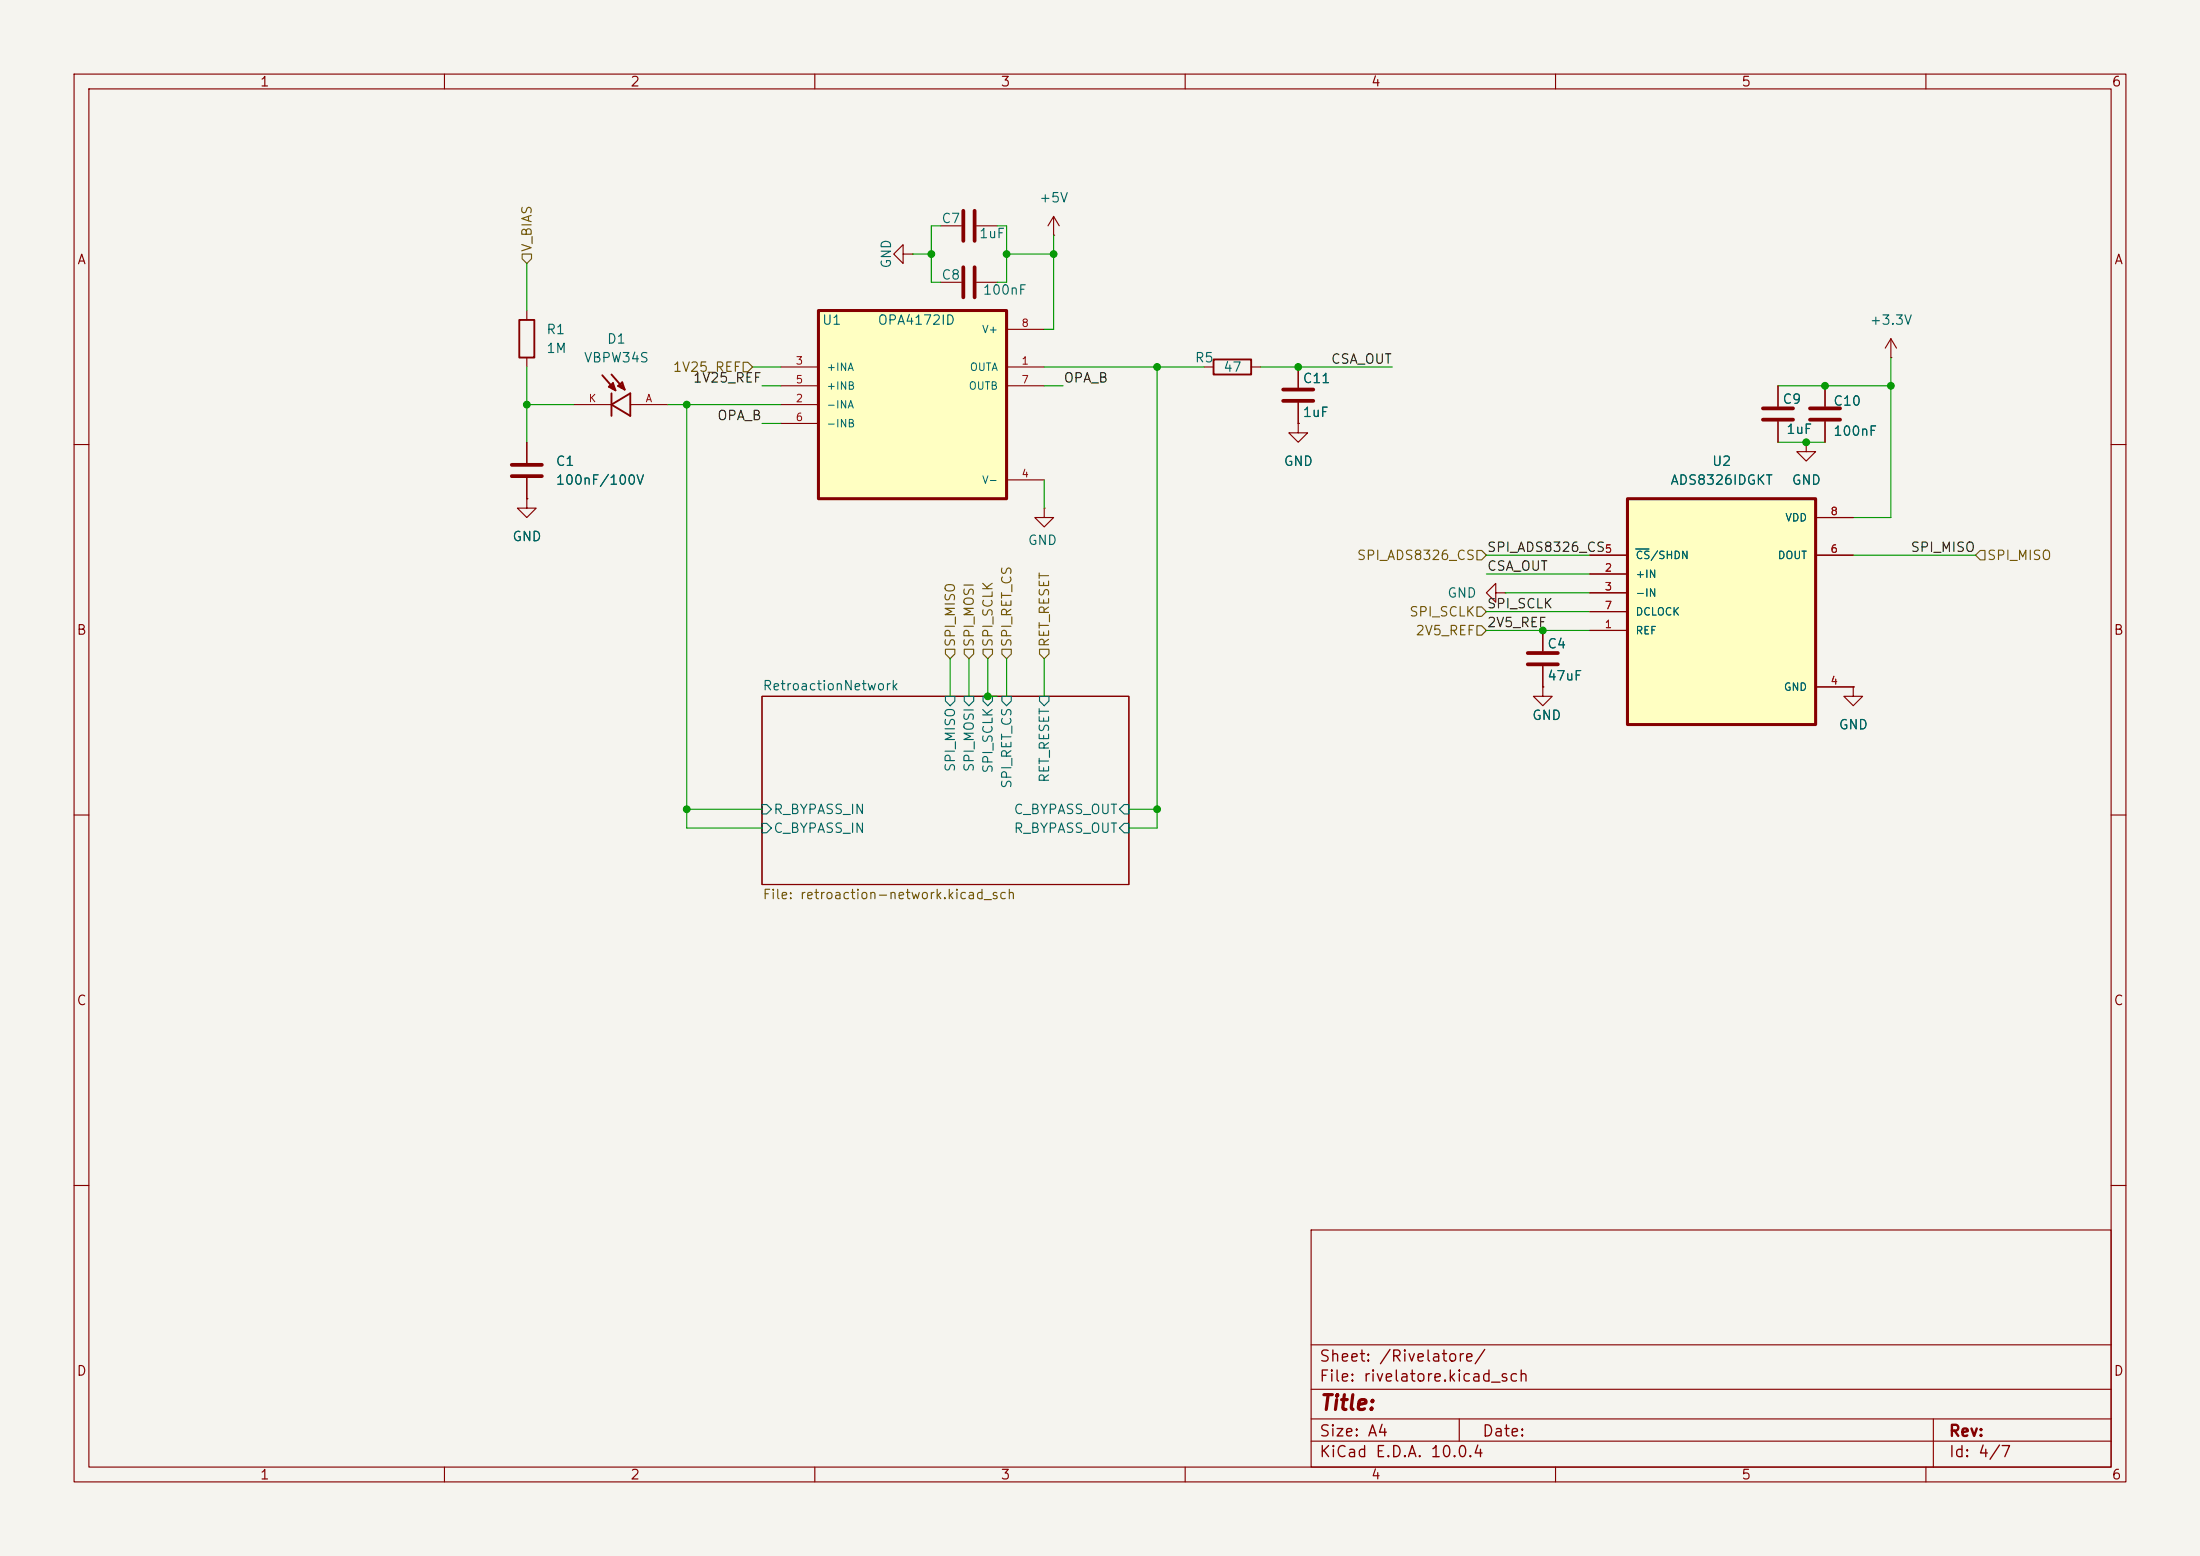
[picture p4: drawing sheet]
<svg xmlns="http://www.w3.org/2000/svg" width="297mm" height="210mm" viewBox="0 0 297 210" stroke-linecap="round" stroke-linejoin="round" font-family="sans-serif">
<path d="M0 0h297v210h-297z" fill="#f5f4ef" stroke="#f5f4ef" stroke-width=".14"/>
<g fill="none" stroke="#840000" stroke-width=".15">
<path d="M10 10h277v190h-277zM12 12h273v186h-273zM60 10v2M110 10v2M160 10v2M210 10v2M260 10v2M121.9 34.3v-1.3l-1.3 1.3 1.3 1.3v-1.3h1.3M123.2 34.3h.1M71.1 41.9v1.3M71.1 48.3v1.2M71.1 59.7v2.8"/>
<path d="M77.5 54.6h5M85.1 54.6h5.1M162.6 49.5h1.2M168.9 49.5h1.3M175.3 57.2v1.2h1.2l-1.2 1.3-1.3-1.3h1.3M175.3 57.2h.1M10 60h2M71.1 67.3v1.3h1.3l-1.3 1.3-1.3-1.3h1.3M71.1 67.3h.1M71.1 64.5v2.8M141 68.6v1.3h1.2l-1.2 1.2-1.3-1.2h1.3M141 68.6h.1"/>
<path d="M285 60h2M102.9 94h49.5v25.4h-49.5zM201.9 80v-1.3l-1.2 1.3 1.2 1.3v-1.3h1.3M203.2 80h.1M10 110h2M285 110h2M10 160h2M177 166h108v32h-108zM285 160h2M60 198v2M110 198v2M160 198v2"/>
<path d="M177 194.5h108M177 191.5h108M177 187.5h108M177 181.5h108M197 191.5v3M210 198v2M260 198v2M261 191.5v6.5"/>
</g>
<path d="M127.6 94h1.3v.6l-.6 .7-.7-.7zM130.2 94h1.2v.6l-.6 .7-.6-.7zM132.7 94h1.3v.6l-.7 .7-.6-.7zM135.3 94h1.2v.6l-.6 .7-.6-.7zM140.3 94h1.3v.6l-.6 .7-.7-.7zM102.9 108.6h.6l.6 .6-.6 .7h-.6zM102.9 111.1h.6l.6 .7-.6 .6h-.6zM151.8 111.1h.6v1.3h-.6l-.7-.6zM151.8 108.6h.6v1.3h-.6l-.7-.7z" fill="none" stroke="#006464" stroke-width=".15"/>
<g fill="none" stroke="#840000" stroke-width=".25">
<path d="M70.1 43.2h2v5.1h-2zM81.3 50.6l1.8 2.1M82.4 52.1l.2 .2M82.5 54.6l2.6-1.5v3zM82.5 50.5l1.8 2.1M82.5 53.1v3M82.8 51.7l.3 1M82.8 51.7v.8h-.1M82.8 51.7l-.6 .5 .9 .5M83.6 52l.2 .2M84 51.6l.3 1M84 51.6v.7h-.1"/>
<path d="M84 51.6l-.6 .5 .9 .5M163.8 48.5h5.1v2h-5.1z"/>
</g>
<path d="M69.1 62.7h4.1M69.1 64.3h4.1" fill="none" stroke="#840000" stroke-width=".51"/>
<path d="M110.5 41.9h25.4v25.4h-25.4z" fill="#ffffc2"/>
<path d="M110.5 41.9h25.4v25.4h-25.4z" fill="none" stroke="#840000" stroke-width=".41"/>
<g fill="none" stroke="#840000" stroke-width=".15">
<path d="M105.4 49.5h5.1M105.4 54.6h5.1M105.4 52.1h5.1M105.4 57.2h5.1M135.9 49.5h5.1M135.9 52.1h5.1M135.9 44.5h5.1M175.3 49.5v2.8M175.3 54.4v2.8M243.8 59.7v1.3h1.3l-1.3 1.2-1.2-1.2h1.2M243.8 59.7h.1M246.4 52.1v2.8"/>
<path d="M246.4 56.9v2.8M255.3 48.3h.1M255.3 45.7l-.8 1.3M255.3 45.7l.7 1.3M255.3 45.7v2.6M135.9 64.8h5.1"/>
</g>
<path d="M173.2 52.6h4.1M173.2 54.1h4.1M244.3 55.1h4.1M244.3 56.6h4.1" fill="none" stroke="#840000" stroke-width=".51"/>
<path d="M219.7 67.3h25.4v30.5h-25.4z" fill="#ffffc2"/>
<path d="M219.7 67.3h25.4v30.5h-25.4z" fill="none" stroke="#840000" stroke-width=".41"/>
<g fill="none" stroke="#840000" stroke-width=".15">
<path d="M127 38.1h2.8M127 30.5h2.8M131.8 38.1h2.8M131.8 30.5h2.8M142.2 31.8h.1M142.2 29.2l-.7 1.3M142.2 29.2l.8 1.3M142.2 29.2v2.6M71.1 59.7v2.8M175.3 57.2h.1M175.3 49.5v2.8M175.3 54.4v2.8"/>
<path d="M240 52.1v2.8M240 56.9v2.8M243.8 59.7h.1M246.4 52.1v2.8M246.4 56.9v2.8M71.1 67.3h.1M71.1 64.5v2.8M214.6 77.5h5.1M214.6 74.9h5.1M245.1 74.9h5.1M245.1 69.9h5.1M208.3 92.7v1.3h1.2l-1.2 1.3-1.3-1.3h1.3"/>
<path d="M208.3 92.7h.1M208.3 85.1v2.8M208.3 89.9v2.8M214.6 85.1h5.1M214.6 80h5.1M214.6 82.6h5.1M245.1 92.7h5.1M250.2 92.7v1.3h1.3l-1.3 1.3-1.3-1.3h1.3M250.2 92.7h.1"/>
</g>
<path d="M220.8 74.1h1.8" fill="none" stroke="#006464" stroke-width=".15"/>
<path d="M130 28.4v4.1M130 36.1v4M131.6 28.4v4.1M131.6 36.1v4M238 55.1h4.1M238 56.6h4.1M206.2 88.1h4.1M206.2 89.7h4.1" fill="none" stroke="#840000" stroke-width=".51"/>
<path d="M70.5 34.3h1.3v.6l-.7 .7-.6-.7zM100.3 48.9h.7l.6 .6-.6 .7h-.7zM199.4 74.3h.6l.7 .6-.7 .7h-.6zM267.3 74.3h.7v1.3h-.7l-.6-.7zM127.6 87.6h1.3v.7l-.6 .6-.7-.6zM130.2 87.6h1.2v.7l-.6 .6-.6-.6zM132.7 87.6h1.3v.7l-.7 .6-.6-.6zM135.3 87.6h1.2v.7l-.6 .6-.6-.6zM140.3 87.6h1.3v.7l-.6 .6-.7-.6zM199.4 84.5h.6l.7 .6-.7 .6h-.6zM199.4 81.9h.6l.7 .7-.7 .6h-.6z" fill="none" stroke="#725600" stroke-width=".15"/>
<g fill="none" stroke="#009600" stroke-width=".15">
<path d="M71.1 35.6v6.3M123.2 34.3h2.5M127 30.5h-1.3v7.6h1.3M134.6 30.5h1.3v7.6h-1.3M135.9 34.3h6.3M142.2 31.8v12.7h-1.2M71.1 49.5v10.2M71.1 54.6h6.4M90.2 54.6h15.2M92.7 54.6v57.2h10.2M101.6 49.5h3.8M102.9 52.1h2.5"/>
<path d="M102.9 57.2h2.5M141 52.1h2.5M141 49.5h21.6M156.2 49.5v62.3h-3.8M170.2 49.5h17.8M240 52.1h15.3M240 59.7h6.4M255.3 48.3v21.6h-5.1M141 64.8v3.8M200.7 74.9h13.9M200.7 77.5h13.9M250.2 74.9h16.5"/>
<path d="M128.3 88.9v5.1M130.8 88.9v5.1M133.3 88.9v5.1h1.3M135.9 88.9v5.1M141 88.9v5.1M200.7 82.6h13.9M200.7 85.1h13.9M203.2 80h11.4M92.7 109.2h10.2M152.4 109.2h3.8"/>
</g>
<g fill="#009600" stroke="#009600" stroke-width=".14">
<circle cx="156.2" cy="49.5" r=".46"/>
<circle cx="142.2" cy="34.3" r=".46"/>
<circle cx="135.9" cy="34.3" r=".46"/>
<circle cx="133.3" cy="94" r=".46"/>
<circle cx="156.2" cy="109.2" r=".46"/>
<circle cx="208.3" cy="85.1" r=".46"/>
<circle cx="243.8" cy="59.7" r=".46"/>
<circle cx="246.4" cy="52.1" r=".46"/>
<circle cx="255.3" cy="52.1" r=".46"/>
<circle cx="175.3" cy="49.5" r=".46"/>
<circle cx="71.1" cy="54.6" r=".46"/>
<circle cx="92.7" cy="109.2" r=".46"/>
<circle cx="92.7" cy="54.6" r=".46"/>
<circle cx="125.7" cy="34.3" r=".46"/>
</g>
<text font-size="2" fill="#840000" x="178" y="190.8">Title:</text>
<g font-size="1.5" fill="#840000">
<text x="178" y="184.2">Sheet: /Rivelatore/</text>
<text x="178" y="186.9">File: rivelatore.kicad_sch</text>
<text x="178" y="197.1">KiCad E.D.A. 10.0.4</text>
<text x="178" y="194.3">Size: A4</text>
<text x="200" y="194.3">Date:</text>
<text x="263" y="194.3">Rev:</text>
<text x="263" y="197.1">Id: 4/7</text>
</g>
<g font-size="1.3" fill="#840000">
<text x="35" y="12">1</text>
<text x="85" y="12">2</text>
<text x="135" y="12">3</text>
<text x="185" y="12">4</text>
<text x="235" y="12">5</text>
<text x="285" y="12">6</text>
<text x="10.3" y="36">A</text>
<text x="285.3" y="36">A</text>
<text x="10.3" y="86">B</text>
<text x="285.3" y="86">B</text>
<text x="10.3" y="136">C</text>
<text x="285.3" y="136">C</text>
<text x="10.3" y="186">D</text>
<text x="285.3" y="186">D</text>
<text x="35" y="200">1</text>
<text x="85" y="200">2</text>
<text x="135" y="200">3</text>
<text x="185" y="200">4</text>
<text x="235" y="200">5</text>
<text x="285" y="200">6</text>
</g>
<g font-size="1.3" fill="#006464">
<text x="140.2" y="27.6">+5V</text>
<text x="127" y="30.4">C7</text>
<text x="132.1" y="32.5">1uF</text>
<text x="120.6" y="36.3" transform="rotate(-90 120.6 36.3)">GND</text>
<text x="127" y="38.1">C8</text>
<text x="132.6" y="40.1">100nF</text>
<text x="73.7" y="45.4">R1</text>
<text x="73.7" y="48">1M</text>
<text x="81.9" y="46.7">D1</text>
<text x="110.9" y="44.2">U1</text>
<text x="118.4" y="44.2">OPA4172ID</text>
<text x="252.3" y="44.2">+3.3V</text>
<text x="78.7" y="49.2">VBPW34S</text>
<text x="161.2" y="49.2">R5</text>
<text x="165.1" y="50.5">47</text>
<text x="175.8" y="52">C11</text>
<text x="175.8" y="56.6">1uF</text>
<text x="240.5" y="54.8">C9</text>
<text x="241.1" y="58.9">1uF</text>
<text x="247.4" y="59.1">100nF</text>
<text x="247.4" y="55.1">C10</text>
<text x="74.9" y="63.2">C1</text>
<text x="74.9" y="65.7">100nF/100V</text>
<text x="173.2" y="63.2">GND</text>
<text x="225.4" y="65.7">ADS8326IDGKT</text>
<text x="231" y="63.2">U2</text>
<text x="241.8" y="65.7">GND</text>
<text x="69.1" y="73.4">GND</text>
<text x="138.7" y="73.9">GND</text>
<text x="195.3" y="81">GND</text>
<text x="208.8" y="87.8">C4</text>
<text x="102.9" y="93.5">RetroactionNetwork</text>
<text x="208.8" y="92.2">47uF</text>
<text x="206.8" y="97.5">GND</text>
<text x="248.2" y="98.8">GND</text>
<text x="129.2" y="104.3" transform="rotate(-90 129.2 104.3)">SPI_MISO</text>
<text x="131.8" y="104.3" transform="rotate(-90 131.8 104.3)">SPI_MOSI</text>
<text x="134.3" y="104.5" transform="rotate(-90 134.3 104.5)">SPI_SCLK</text>
<text x="136.9" y="106.5" transform="rotate(-90 136.9 106.5)">SPI_RET_CS</text>
<text x="141.9" y="105.7" transform="rotate(-90 141.9 105.7)">RET_RESET</text>
<text x="104.3" y="110.2">R_BYPASS_IN</text>
<text x="104.3" y="112.7">C_BYPASS_IN</text>
<text x="136.8" y="112.7">R_BYPASS_OUT</text>
<text x="136.8" y="110.2">C_BYPASS_OUT</text>
</g>
<g font-size="1.3" fill="#725600">
<text x="72.1" y="34.1" transform="rotate(-90 72.1 34.1)">V_BIAS</text>
<text x="90.7" y="50.5">1V25_REF</text>
<text x="183.1" y="75.9">SPI_ADS8326_CS</text>
<text x="268.2" y="75.9">SPI_MISO</text>
<text x="190.2" y="83.5">SPI_SCLK</text>
<text x="129.2" y="87.4" transform="rotate(-90 129.2 87.4)">SPI_MISO</text>
<text x="131.8" y="87.4" transform="rotate(-90 131.8 87.4)">SPI_MOSI</text>
<text x="134.3" y="87.4" transform="rotate(-90 134.3 87.4)">SPI_SCLK</text>
<text x="136.9" y="87.4" transform="rotate(-90 136.9 87.4)">SPI_RET_CS</text>
<text x="141.9" y="87.4" transform="rotate(-90 141.9 87.4)">RET_RESET</text>
<text x="191" y="86.1">2V5_REF</text>
<text x="102.9" y="121.7">File: retroaction-network.kicad_sch</text>
</g>
<g font-size="1.3" fill="#0f0f0f">
<text x="93.5" y="51.9">1V25_REF</text>
<text x="143.5" y="51.9">OPA_B</text>
<text x="179.6" y="49.4">CSA_OUT</text>
<text x="96.7" y="57">OPA_B</text>
<text x="200.7" y="74.8">SPI_ADS8326_CS</text>
<text x="200.7" y="77.3">CSA_OUT</text>
<text x="257.8" y="74.8">SPI_MISO</text>
<text x="200.7" y="82.4">SPI_SCLK</text>
<text x="200.7" y="85">2V5_REF</text>
</g>
<g font-size="1" fill="#006464">
<text x="132.5" y="45.2">V+</text>
<text x="111.5" y="50.3">+INA</text>
<text x="111.5" y="52.8">+INB</text>
<text x="130.7" y="52.8">OUTB</text>
<text x="130.8" y="50.3">OUTA</text>
<text x="111.5" y="55.4">-INA</text>
<text x="111.5" y="57.9">-INB</text>
<text x="132.5" y="65.5">V-</text>
<text x="240.9" y="70.6">VDD</text>
<text x="220.7" y="75.7">CS/SHDN</text>
<text x="239.9" y="75.7">DOUT</text>
<text x="220.7" y="78.2">+IN</text>
<text x="220.7" y="80.8">-IN</text>
<text x="220.7" y="83.3">DCLOCK</text>
<text x="220.7" y="85.9">REF</text>
<text x="240.7" y="93.5">GND</text>
</g>
<g font-size="1" fill="#a90000">
<text x="137.8" y="44.4">8</text>
<text x="107.3" y="49.5">3</text>
<text x="107.3" y="52">5</text>
<text x="137.8" y="49.5">1</text>
<text x="137.8" y="52">7</text>
<text x="79.4" y="54.5">K</text>
<text x="87.1" y="54.5">A</text>
<text x="107.3" y="54.5">2</text>
<text x="107.3" y="57.1">6</text>
<text x="137.8" y="64.7">4</text>
<text x="247" y="69.8">8</text>
<text x="216.6" y="77.4">2</text>
<text x="216.6" y="74.9">5</text>
<text x="247" y="74.9">6</text>
<text x="216.6" y="79.9">3</text>
<text x="216.6" y="82.5">7</text>
<text x="216.6" y="85">1</text>
<text x="247" y="92.6">4</text>
</g>
</svg>
